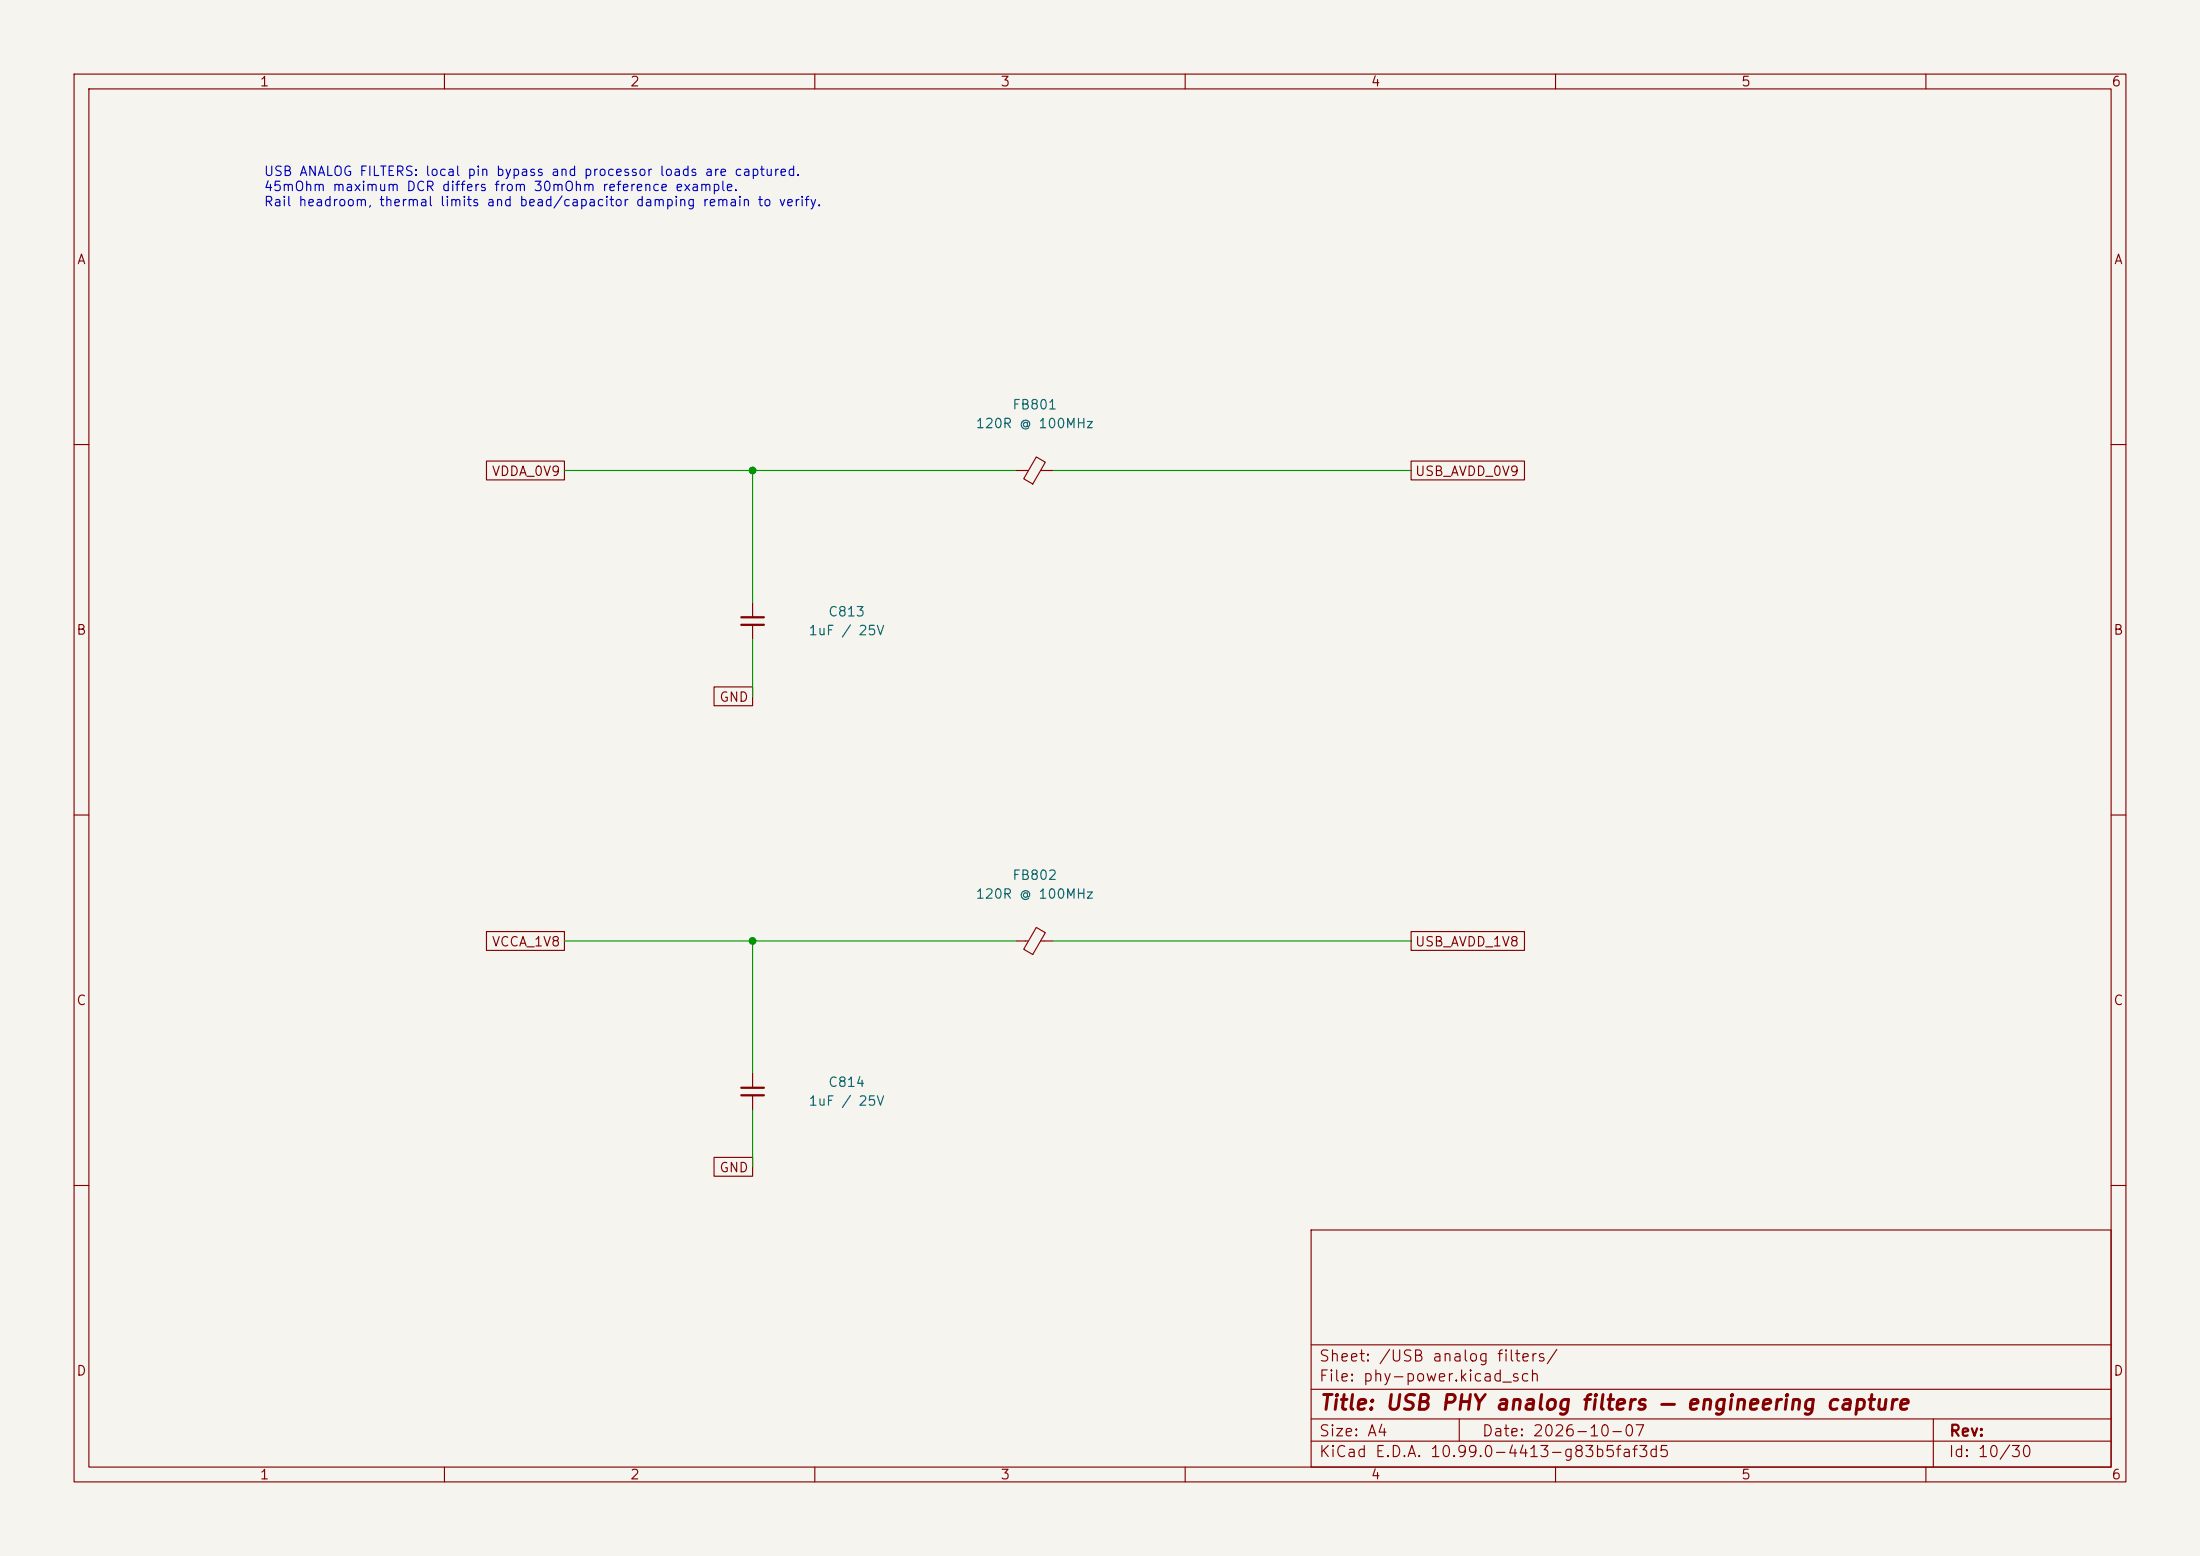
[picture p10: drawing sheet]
<svg xmlns="http://www.w3.org/2000/svg" width="297mm" height="210mm" viewBox="0 0 297 210" stroke-linecap="round" stroke-linejoin="round" font-family="sans-serif">
<path d="M0 0h297v210h-297z" fill="#f5f4ef" stroke="#f5f4ef" stroke-width=".14"/>
<g fill="none" stroke="#840000" stroke-width=".15">
<path d="M10 10h277v190h-277zM12 12h273v186h-273zM60 10v2M110 10v2M160 10v2M210 10v2M260 10v2M10 60h2M65.7 62.2h10.5v2.6h-10.5zM137.2 63.5h1.6M139.9 61.7l1.2 .7-1.7 2.9-1.2-.7zM140.5 63.5h1.7"/>
<path d="M190.5 62.2h15.3v2.6h-15.3zM285 60h2M96.4 92.7h5.2v2.6h-5.2zM101.6 81.3v2M101.6 84.3v2.1M10 110h2M285 110h2M65.7 125.7h10.5v2.6h-10.5zM137.2 127h1.6M139.9 125.2l1.2 .7-1.7 2.9-1.2-.7zM140.5 127h1.7M190.5 125.7h15.3v2.6h-15.3z"/>
<path d="M96.4 156.2h5.2v2.6h-5.2zM101.6 144.8v2M101.6 147.8v2.1M10 160h2M177 166h108v32h-108zM285 160h2M60 198v2M110 198v2M160 198v2M177 194.5h108M177 191.5h108M177 187.5h108"/>
<path d="M177 181.5h108M197 191.5v3M210 198v2M260 198v2M261 191.5v6.5"/>
</g>
<path d="M100.1 83.3h3M100.1 84.3h3M100.1 146.8h3M100.1 147.8h3" fill="none" stroke="#840000" stroke-width=".3"/>
<path d="M76.2 63.5h61M101.6 63.5v17.8M142.2 63.5h48.3M101.6 86.4v7.6M76.2 127h61M101.6 127v17.8M142.2 127h48.3M101.6 149.9v7.6" fill="none" stroke="#009600" stroke-width=".15"/>
<g fill="#009600" stroke="#009600" stroke-width=".14">
<circle cx="101.6" cy="63.5" r=".46"/>
<circle cx="101.6" cy="127" r=".46"/>
</g>
<text font-size="2" fill="#840000" x="178" y="190.8">Title: USB PHY analog filters — engineering capture</text>
<g font-size="1.5" fill="#840000">
<text x="178" y="184.1">Sheet: /USB analog filters/</text>
<text x="178" y="186.8">File: phy-power.kicad_sch</text>
<text x="178" y="197">KiCad E.D.A. 10.99.0-4413-g83b5faf3d5</text>
<text x="178" y="194.2">Size: A4</text>
<text x="200" y="194.2">Date: 2026-10-07</text>
<text x="263" y="197">Id: 10/30</text>
<text x="263" y="194.2">Rev:</text>
</g>
<g font-size="1.3" fill="#840000">
<text x="35" y="12">1</text>
<text x="85" y="12">2</text>
<text x="135" y="12">3</text>
<text x="185" y="12">4</text>
<text x="235" y="12">5</text>
<text x="285" y="12">6</text>
<text x="10.3" y="36">A</text>
<text x="285.3" y="36">A</text>
<text x="66.3" y="64.6">VDDA_0V9</text>
<text x="190.9" y="64.6">USB_AVDD_0V9</text>
<text x="10.2" y="86">B</text>
<text x="285.2" y="86">B</text>
<text x="97" y="95">GND</text>
<text x="66.3" y="128.1">VCCA_1V8</text>
<text x="190.9" y="128.1">USB_AVDD_1V8</text>
<text x="10.2" y="136">C</text>
<text x="285.2" y="136">C</text>
<text x="97" y="158.5">GND</text>
<text x="10.2" y="186">D</text>
<text x="285.2" y="186">D</text>
<text x="35" y="200">1</text>
<text x="85" y="200">2</text>
<text x="135" y="200">3</text>
<text x="185" y="200">4</text>
<text x="235" y="200">5</text>
<text x="285" y="200">6</text>
</g>
<g font-size="1.3" fill="#0000c2">
<text x="35.5" y="24.1">USB ANALOG FILTERS: local pin bypass and processor loads are captured.</text>
<text x="35.5" y="26.1">45mOhm maximum DCR differs from 30mOhm reference example.</text>
<text x="35.5" y="28.2">Rail headroom, thermal limits and bead/capacitor damping remain to verify.</text>
</g>
<g font-size="1.3" fill="#006464">
<text x="131.6" y="58.1">120R @ 100MHz</text>
<text x="136.6" y="55.6">FB801</text>
<text x="111.7" y="83.5">C813</text>
<text x="109.1" y="86.1">1uF / 25V</text>
<text x="136.6" y="119.1">FB802</text>
<text x="131.6" y="121.6">120R @ 100MHz</text>
<text x="109.1" y="149.6">1uF / 25V</text>
<text x="111.7" y="147">C814</text>
</g>
</svg>
